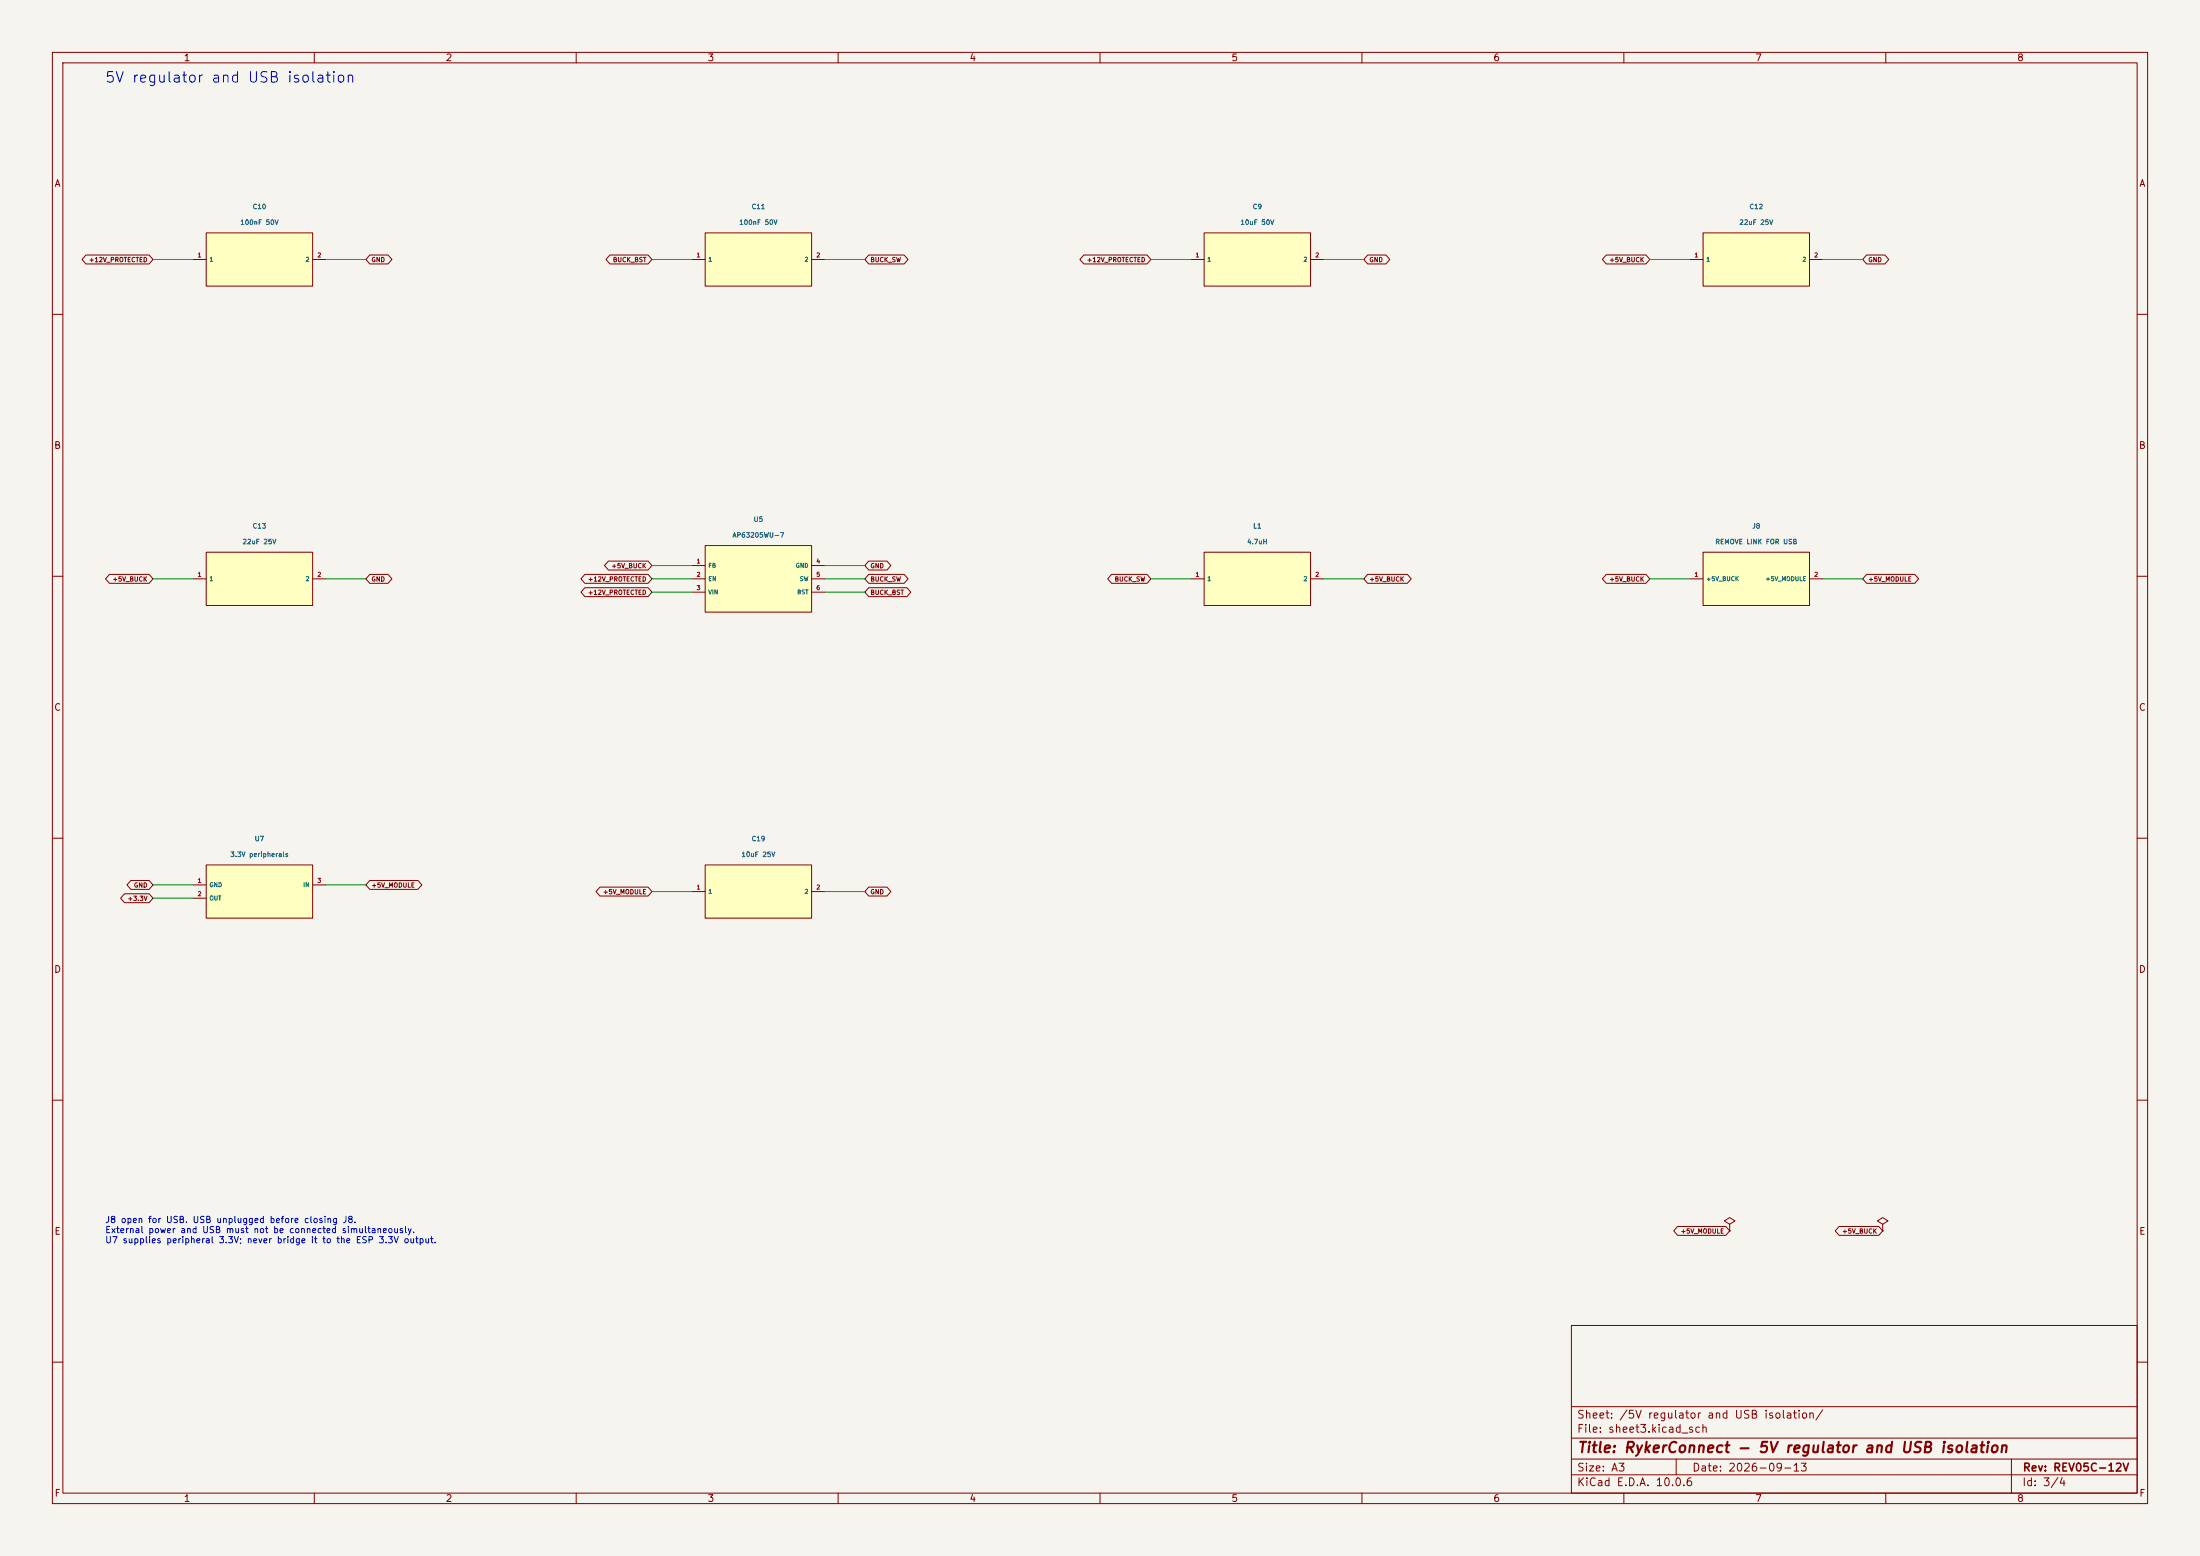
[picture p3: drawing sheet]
(kicad_sch
 (version 20250114)
 (generator "eeschema")
 (paper "A3")
 (title_block
  (title "RykerConnect - 5V regulator and USB isolation")
  (date "2026-09-13")
  (rev "REV05C-12V"))
 (lib_symbols
  (symbol "RykerConnect:C10"
   (pin_names
    (offset 0.5)) (in_bom yes) (on_board yes)
   (property "Reference" "C10" (at 0 10.08 0) (effects (font (size 0.9 0.9))))
   (property "Value" "100nF 50V" (at 0 7.08 0) (effects (font (size 0.9 0.9))))
   (symbol "C10_0_1"
    (rectangle (start -10.16 5.08) (end 10.16 -5.08) (stroke (width 0) (type default)) (fill (type background))))
   (symbol "C10_1_1"
    (pin passive line (at -12.7 0.0 0) (length 2.54) (name "1" (effects (font (size 0.8 0.8)))) (number "1" (effects (font (size 0.8 0.8)))))
    (pin passive line (at 12.7 0.0 180) (length 2.54) (name "2" (effects (font (size 0.8 0.8)))) (number "2" (effects (font (size 0.8 0.8)))))))
  (symbol "RykerConnect:C11"
   (pin_names
    (offset 0.5)) (in_bom yes) (on_board yes)
   (property "Reference" "C11" (at 0 10.08 0) (effects (font (size 0.9 0.9))))
   (property "Value" "100nF 50V" (at 0 7.08 0) (effects (font (size 0.9 0.9))))
   (symbol "C11_0_1"
    (rectangle (start -10.16 5.08) (end 10.16 -5.08) (stroke (width 0) (type default)) (fill (type background))))
   (symbol "C11_1_1"
    (pin passive line (at -12.7 0.0 0) (length 2.54) (name "1" (effects (font (size 0.8 0.8)))) (number "1" (effects (font (size 0.8 0.8)))))
    (pin passive line (at 12.7 0.0 180) (length 2.54) (name "2" (effects (font (size 0.8 0.8)))) (number "2" (effects (font (size 0.8 0.8)))))))
  (symbol "RykerConnect:C9"
   (pin_names
    (offset 0.5)) (in_bom yes) (on_board yes)
   (property "Reference" "C9" (at 0 10.08 0) (effects (font (size 0.9 0.9))))
   (property "Value" "10uF 50V" (at 0 7.08 0) (effects (font (size 0.9 0.9))))
   (symbol "C9_0_1"
    (rectangle (start -10.16 5.08) (end 10.16 -5.08) (stroke (width 0) (type default)) (fill (type background))))
   (symbol "C9_1_1"
    (pin passive line (at -12.7 0.0 0) (length 2.54) (name "1" (effects (font (size 0.8 0.8)))) (number "1" (effects (font (size 0.8 0.8)))))
    (pin passive line (at 12.7 0.0 180) (length 2.54) (name "2" (effects (font (size 0.8 0.8)))) (number "2" (effects (font (size 0.8 0.8)))))))
  (symbol "RykerConnect:C12"
   (pin_names
    (offset 0.5)) (in_bom yes) (on_board yes)
   (property "Reference" "C12" (at 0 10.08 0) (effects (font (size 0.9 0.9))))
   (property "Value" "22uF 25V" (at 0 7.08 0) (effects (font (size 0.9 0.9))))
   (symbol "C12_0_1"
    (rectangle (start -10.16 5.08) (end 10.16 -5.08) (stroke (width 0) (type default)) (fill (type background))))
   (symbol "C12_1_1"
    (pin passive line (at -12.7 0.0 0) (length 2.54) (name "1" (effects (font (size 0.8 0.8)))) (number "1" (effects (font (size 0.8 0.8)))))
    (pin passive line (at 12.7 0.0 180) (length 2.54) (name "2" (effects (font (size 0.8 0.8)))) (number "2" (effects (font (size 0.8 0.8)))))))
  (symbol "RykerConnect:C13"
   (pin_names
    (offset 0.5)) (in_bom yes) (on_board yes)
   (property "Reference" "C13" (at 0 10.08 0) (effects (font (size 0.9 0.9))))
   (property "Value" "22uF 25V" (at 0 7.08 0) (effects (font (size 0.9 0.9))))
   (symbol "C13_0_1"
    (rectangle (start -10.16 5.08) (end 10.16 -5.08) (stroke (width 0) (type default)) (fill (type background))))
   (symbol "C13_1_1"
    (pin passive line (at -12.7 0.0 0) (length 2.54) (name "1" (effects (font (size 0.8 0.8)))) (number "1" (effects (font (size 0.8 0.8)))))
    (pin passive line (at 12.7 0.0 180) (length 2.54) (name "2" (effects (font (size 0.8 0.8)))) (number "2" (effects (font (size 0.8 0.8)))))))
  (symbol "RykerConnect:U5"
   (pin_names
    (offset 0.5)) (in_bom yes) (on_board yes)
   (property "Reference" "U5" (at 0 11.35 0) (effects (font (size 0.9 0.9))))
   (property "Value" "AP63205WU-7" (at 0 8.35 0) (effects (font (size 0.9 0.9))))
   (symbol "U5_0_1"
    (rectangle (start -10.16 6.35) (end 10.16 -6.35) (stroke (width 0) (type default)) (fill (type background))))
   (symbol "U5_1_1"
    (pin input line (at -12.7 2.54 0) (length 2.54) (name "FB" (effects (font (size 0.8 0.8)))) (number "1" (effects (font (size 0.8 0.8)))))
    (pin input line (at -12.7 0.0 0) (length 2.54) (name "EN" (effects (font (size 0.8 0.8)))) (number "2" (effects (font (size 0.8 0.8)))))
    (pin power_in line (at -12.7 -2.54 0) (length 2.54) (name "VIN" (effects (font (size 0.8 0.8)))) (number "3" (effects (font (size 0.8 0.8)))))
    (pin power_in line (at 12.7 2.54 180) (length 2.54) (name "GND" (effects (font (size 0.8 0.8)))) (number "4" (effects (font (size 0.8 0.8)))))
    (pin output line (at 12.7 0.0 180) (length 2.54) (name "SW" (effects (font (size 0.8 0.8)))) (number "5" (effects (font (size 0.8 0.8)))))
    (pin passive line (at 12.7 -2.54 180) (length 2.54) (name "BST" (effects (font (size 0.8 0.8)))) (number "6" (effects (font (size 0.8 0.8)))))))
  (symbol "RykerConnect:L1"
   (pin_names
    (offset 0.5)) (in_bom yes) (on_board yes)
   (property "Reference" "L1" (at 0 10.08 0) (effects (font (size 0.9 0.9))))
   (property "Value" "4.7uH" (at 0 7.08 0) (effects (font (size 0.9 0.9))))
   (symbol "L1_0_1"
    (rectangle (start -10.16 5.08) (end 10.16 -5.08) (stroke (width 0) (type default)) (fill (type background))))
   (symbol "L1_1_1"
    (pin passive line (at -12.7 0.0 0) (length 2.54) (name "1" (effects (font (size 0.8 0.8)))) (number "1" (effects (font (size 0.8 0.8)))))
    (pin passive line (at 12.7 0.0 180) (length 2.54) (name "2" (effects (font (size 0.8 0.8)))) (number "2" (effects (font (size 0.8 0.8)))))))
  (symbol "RykerConnect:J8"
   (pin_names
    (offset 0.5)) (in_bom yes) (on_board yes)
   (property "Reference" "J8" (at 0 10.08 0) (effects (font (size 0.9 0.9))))
   (property "Value" "REMOVE LINK FOR USB" (at 0 7.08 0) (effects (font (size 0.9 0.9))))
   (symbol "J8_0_1"
    (rectangle (start -10.16 5.08) (end 10.16 -5.08) (stroke (width 0) (type default)) (fill (type background))))
   (symbol "J8_1_1"
    (pin passive line (at -12.7 0.0 0) (length 2.54) (name "+5V_BUCK" (effects (font (size 0.8 0.8)))) (number "1" (effects (font (size 0.8 0.8)))))
    (pin passive line (at 12.7 0.0 180) (length 2.54) (name "+5V_MODULE" (effects (font (size 0.8 0.8)))) (number "2" (effects (font (size 0.8 0.8)))))))
  (symbol "RykerConnect:U7"
   (pin_names
    (offset 0.5)) (in_bom yes) (on_board yes)
   (property "Reference" "U7" (at 0 10.08 0) (effects (font (size 0.9 0.9))))
   (property "Value" "3.3V peripherals" (at 0 7.08 0) (effects (font (size 0.9 0.9))))
   (symbol "U7_0_1"
    (rectangle (start -10.16 5.08) (end 10.16 -5.08) (stroke (width 0) (type default)) (fill (type background))))
   (symbol "U7_1_1"
    (pin power_in line (at -12.7 1.27 0) (length 2.54) (name "GND" (effects (font (size 0.8 0.8)))) (number "1" (effects (font (size 0.8 0.8)))))
    (pin power_out line (at -12.7 -1.27 0) (length 2.54) (name "OUT" (effects (font (size 0.8 0.8)))) (number "2" (effects (font (size 0.8 0.8)))))
    (pin power_in line (at 12.7 1.27 180) (length 2.54) (name "IN" (effects (font (size 0.8 0.8)))) (number "3" (effects (font (size 0.8 0.8)))))))
  (symbol "RykerConnect:C19"
   (pin_names
    (offset 0.5)) (in_bom yes) (on_board yes)
   (property "Reference" "C19" (at 0 10.08 0) (effects (font (size 0.9 0.9))))
   (property "Value" "10uF 25V" (at 0 7.08 0) (effects (font (size 0.9 0.9))))
   (symbol "C19_0_1"
    (rectangle (start -10.16 5.08) (end 10.16 -5.08) (stroke (width 0) (type default)) (fill (type background))))
   (symbol "C19_1_1"
    (pin passive line (at -12.7 0.0 0) (length 2.54) (name "1" (effects (font (size 0.8 0.8)))) (number "1" (effects (font (size 0.8 0.8)))))
    (pin passive line (at 12.7 0.0 180) (length 2.54) (name "2" (effects (font (size 0.8 0.8)))) (number "2" (effects (font (size 0.8 0.8)))))))
  (symbol "power:PWR_FLAG"
   (power global)
   (pin_numbers (hide yes))
   (pin_names
    (offset 0) (hide yes)) (exclude_from_sim no) (in_bom yes) (on_board yes)
   (in_pos_files yes)
   (duplicate_pin_numbers_are_jumpers no)
   (property "Reference" "#FLG" (at 0 1.905 0) (show_name no) (do_not_autoplace no) (hide yes) (effects (font (size 1.27 1.27))))
   (property "Value" "PWR_FLAG" (at 0 3.81 0) (show_name no) (do_not_autoplace no) (effects (font (size 1.27 1.27))))
   (property "Footprint" "" (at 0 0 0) (show_name no) (do_not_autoplace no) (hide yes) (effects (font (size 1.27 1.27))))
   (property "Datasheet" "" (at 0 0 0) (show_name no) (do_not_autoplace no) (hide yes) (effects (font (size 1.27 1.27))))
   (property "Description" "Special symbol for telling ERC where power comes from" (at 0 0 0) (show_name no) (do_not_autoplace no) (hide yes) (effects (font (size 1.27 1.27))))
   (symbol "PWR_FLAG_0_0"
    (pin power_out line (at 0 0 90) (length 0) (name "" (effects (font (size 1.27 1.27)))) (number "1" (effects (font (size 1.27 1.27))))))
   (symbol "PWR_FLAG_0_1"
    (polyline (pts (xy 0 0) (xy 0 1.27) (xy -1.016 1.905) (xy 0 2.54) (xy 1.016 1.905) (xy 0 1.27)) (stroke (width 0) (type default)) (fill (type none))))
   (embedded_fonts no)))
 (text "5V regulator and USB isolation"
  (at 20 15 0)
  (effects (font (size 2 2)) (justify left)))
 (wire
  (pts (xy 36.83 49.53) (xy 29.21 49.53))
  (stroke (width 0) (type default)))
 (global_label "+12V_PROTECTED"
  (shape bidirectional)
  (at 29.21 49.53 180)
  (effects (font (size 0.85 0.85)) (justify right)))
 (wire
  (pts (xy 62.23 49.53) (xy 69.85 49.53))
  (stroke (width 0) (type default)))
 (global_label "GND"
  (shape bidirectional)
  (at 69.85 49.53 0)
  (effects (font (size 0.85 0.85)) (justify left)))
 (symbol
  (lib_id "RykerConnect:C10")
  (at 49.53 49.53 0)
  (unit 1)
  (in_bom yes)
  (on_board yes)
  (dnp no)
  (property "Reference" "C10" (at 49.53 39.45 0) (effects (font (size 0.9 0.9))))
  (property "Value" "100nF 50V" (at 49.53 42.45 0) (effects (font (size 0.9 0.9))))
  (property "Footprint" "RykerConnect:C10_C_0603_1608Metric" (at 49.53 49.53 0) (effects (font (size 0.9 0.9)) (hide yes)))
  (property "MPN" "CC0603KRX7R9BB104" (at 49.53 49.53 0) (effects (font (size 0.9 0.9)) (hide yes)))
  (property "LCSC" "C14663" (at 49.53 49.53 0) (effects (font (size 0.9 0.9)) (hide yes))))
 (wire
  (pts (xy 132.08 49.53) (xy 124.46 49.53))
  (stroke (width 0) (type default)))
 (global_label "BUCK_BST"
  (shape bidirectional)
  (at 124.46 49.53 180)
  (effects (font (size 0.85 0.85)) (justify right)))
 (wire
  (pts (xy 157.48 49.53) (xy 165.1 49.53))
  (stroke (width 0) (type default)))
 (global_label "BUCK_SW"
  (shape bidirectional)
  (at 165.1 49.53 0)
  (effects (font (size 0.85 0.85)) (justify left)))
 (symbol
  (lib_id "RykerConnect:C11")
  (at 144.78 49.53 0)
  (unit 1)
  (in_bom yes)
  (on_board yes)
  (dnp no)
  (property "Reference" "C11" (at 144.78 39.45 0) (effects (font (size 0.9 0.9))))
  (property "Value" "100nF 50V" (at 144.78 42.45 0) (effects (font (size 0.9 0.9))))
  (property "Footprint" "RykerConnect:C11_C_0603_1608Metric" (at 144.78 49.53 0) (effects (font (size 0.9 0.9)) (hide yes)))
  (property "MPN" "CC0603KRX7R9BB104" (at 144.78 49.53 0) (effects (font (size 0.9 0.9)) (hide yes)))
  (property "LCSC" "C14663" (at 144.78 49.53 0) (effects (font (size 0.9 0.9)) (hide yes))))
 (wire
  (pts (xy 227.33 49.53) (xy 219.71 49.53))
  (stroke (width 0) (type default)))
 (global_label "+12V_PROTECTED"
  (shape bidirectional)
  (at 219.71 49.53 180)
  (effects (font (size 0.85 0.85)) (justify right)))
 (wire
  (pts (xy 252.73 49.53) (xy 260.35 49.53))
  (stroke (width 0) (type default)))
 (global_label "GND"
  (shape bidirectional)
  (at 260.35 49.53 0)
  (effects (font (size 0.85 0.85)) (justify left)))
 (symbol
  (lib_id "RykerConnect:C9")
  (at 240.03 49.53 0)
  (unit 1)
  (in_bom yes)
  (on_board yes)
  (dnp no)
  (property "Reference" "C9" (at 240.03 39.45 0) (effects (font (size 0.9 0.9))))
  (property "Value" "10uF 50V" (at 240.03 42.45 0) (effects (font (size 0.9 0.9))))
  (property "Footprint" "RykerConnect:C9_C_1206_3216Metric" (at 240.03 49.53 0) (effects (font (size 0.9 0.9)) (hide yes)))
  (property "MPN" "CL31A106KBHNNNE" (at 240.03 49.53 0) (effects (font (size 0.9 0.9)) (hide yes)))
  (property "LCSC" "C13585" (at 240.03 49.53 0) (effects (font (size 0.9 0.9)) (hide yes))))
 (wire
  (pts (xy 322.58 49.53) (xy 314.96 49.53))
  (stroke (width 0) (type default)))
 (global_label "+5V_BUCK"
  (shape bidirectional)
  (at 314.96 49.53 180)
  (effects (font (size 0.85 0.85)) (justify right)))
 (wire
  (pts (xy 347.98 49.53) (xy 355.6 49.53))
  (stroke (width 0) (type default)))
 (global_label "GND"
  (shape bidirectional)
  (at 355.6 49.53 0)
  (effects (font (size 0.85 0.85)) (justify left)))
 (symbol
  (lib_id "RykerConnect:C12")
  (at 335.28 49.53 0)
  (unit 1)
  (in_bom yes)
  (on_board yes)
  (dnp no)
  (property "Reference" "C12" (at 335.28 39.45 0) (effects (font (size 0.9 0.9))))
  (property "Value" "22uF 25V" (at 335.28 42.45 0) (effects (font (size 0.9 0.9))))
  (property "Footprint" "RykerConnect:C12_C_0805_2012Metric" (at 335.28 49.53 0) (effects (font (size 0.9 0.9)) (hide yes)))
  (property "MPN" "CL21A226MAQNNNE" (at 335.28 49.53 0) (effects (font (size 0.9 0.9)) (hide yes)))
  (property "LCSC" "C45783" (at 335.28 49.53 0) (effects (font (size 0.9 0.9)) (hide yes))))
 (wire
  (pts (xy 36.83 110.49) (xy 29.21 110.49))
  (stroke (width 0) (type default)))
 (global_label "+5V_BUCK"
  (shape bidirectional)
  (at 29.21 110.49 180)
  (effects (font (size 0.85 0.85)) (justify right)))
 (wire
  (pts (xy 62.23 110.49) (xy 69.85 110.49))
  (stroke (width 0) (type default)))
 (global_label "GND"
  (shape bidirectional)
  (at 69.85 110.49 0)
  (effects (font (size 0.85 0.85)) (justify left)))
 (symbol
  (lib_id "RykerConnect:C13")
  (at 49.53 110.49 0)
  (unit 1)
  (in_bom yes)
  (on_board yes)
  (dnp no)
  (property "Reference" "C13" (at 49.53 100.41 0) (effects (font (size 0.9 0.9))))
  (property "Value" "22uF 25V" (at 49.53 103.41 0) (effects (font (size 0.9 0.9))))
  (property "Footprint" "RykerConnect:C13_C_0805_2012Metric" (at 49.53 110.49 0) (effects (font (size 0.9 0.9)) (hide yes)))
  (property "MPN" "CL21A226MAQNNNE" (at 49.53 110.49 0) (effects (font (size 0.9 0.9)) (hide yes)))
  (property "LCSC" "C45783" (at 49.53 110.49 0) (effects (font (size 0.9 0.9)) (hide yes))))
 (wire
  (pts (xy 132.08 107.95) (xy 124.46 107.95))
  (stroke (width 0) (type default)))
 (global_label "+5V_BUCK"
  (shape bidirectional)
  (at 124.46 107.95 180)
  (effects (font (size 0.85 0.85)) (justify right)))
 (wire
  (pts (xy 132.08 110.49) (xy 124.46 110.49))
  (stroke (width 0) (type default)))
 (global_label "+12V_PROTECTED"
  (shape bidirectional)
  (at 124.46 110.49 180)
  (effects (font (size 0.85 0.85)) (justify right)))
 (wire
  (pts (xy 132.08 113.03) (xy 124.46 113.03))
  (stroke (width 0) (type default)))
 (global_label "+12V_PROTECTED"
  (shape bidirectional)
  (at 124.46 113.03 180)
  (effects (font (size 0.85 0.85)) (justify right)))
 (wire
  (pts (xy 157.48 107.95) (xy 165.1 107.95))
  (stroke (width 0) (type default)))
 (global_label "GND"
  (shape bidirectional)
  (at 165.1 107.95 0)
  (effects (font (size 0.85 0.85)) (justify left)))
 (wire
  (pts (xy 157.48 110.49) (xy 165.1 110.49))
  (stroke (width 0) (type default)))
 (global_label "BUCK_SW"
  (shape bidirectional)
  (at 165.1 110.49 0)
  (effects (font (size 0.85 0.85)) (justify left)))
 (wire
  (pts (xy 157.48 113.03) (xy 165.1 113.03))
  (stroke (width 0) (type default)))
 (global_label "BUCK_BST"
  (shape bidirectional)
  (at 165.1 113.03 0)
  (effects (font (size 0.85 0.85)) (justify left)))
 (symbol
  (lib_id "RykerConnect:U5")
  (at 144.78 110.49 0)
  (unit 1)
  (in_bom yes)
  (on_board yes)
  (dnp no)
  (property "Reference" "U5" (at 144.78 99.14 0) (effects (font (size 0.9 0.9))))
  (property "Value" "AP63205WU-7" (at 144.78 102.14 0) (effects (font (size 0.9 0.9))))
  (property "Footprint" "RykerConnect:U5_TSOT-23-6" (at 144.78 110.49 0) (effects (font (size 0.9 0.9)) (hide yes)))
  (property "MPN" "AP63205WU-7" (at 144.78 110.49 0) (effects (font (size 0.9 0.9)) (hide yes)))
  (property "LCSC" "C2071056" (at 144.78 110.49 0) (effects (font (size 0.9 0.9)) (hide yes))))
 (wire
  (pts (xy 227.33 110.49) (xy 219.71 110.49))
  (stroke (width 0) (type default)))
 (global_label "BUCK_SW"
  (shape bidirectional)
  (at 219.71 110.49 180)
  (effects (font (size 0.85 0.85)) (justify right)))
 (wire
  (pts (xy 252.73 110.49) (xy 260.35 110.49))
  (stroke (width 0) (type default)))
 (global_label "+5V_BUCK"
  (shape bidirectional)
  (at 260.35 110.49 0)
  (effects (font (size 0.85 0.85)) (justify left)))
 (symbol
  (lib_id "RykerConnect:L1")
  (at 240.03 110.49 0)
  (unit 1)
  (in_bom yes)
  (on_board yes)
  (dnp no)
  (property "Reference" "L1" (at 240.03 100.41 0) (effects (font (size 0.9 0.9))))
  (property "Value" "4.7uH" (at 240.03 103.41 0) (effects (font (size 0.9 0.9))))
  (property "Footprint" "RykerConnect:L1_L1_MWSA0603S" (at 240.03 110.49 0) (effects (font (size 0.9 0.9)) (hide yes)))
  (property "MPN" "MWSA0603S-4R7MT" (at 240.03 110.49 0) (effects (font (size 0.9 0.9)) (hide yes)))
  (property "LCSC" "C408447" (at 240.03 110.49 0) (effects (font (size 0.9 0.9)) (hide yes))))
 (wire
  (pts (xy 322.58 110.49) (xy 314.96 110.49))
  (stroke (width 0) (type default)))
 (global_label "+5V_BUCK"
  (shape bidirectional)
  (at 314.96 110.49 180)
  (effects (font (size 0.85 0.85)) (justify right)))
 (wire
  (pts (xy 347.98 110.49) (xy 355.6 110.49))
  (stroke (width 0) (type default)))
 (global_label "+5V_MODULE"
  (shape bidirectional)
  (at 355.6 110.49 0)
  (effects (font (size 0.85 0.85)) (justify left)))
 (symbol
  (lib_id "RykerConnect:J8")
  (at 335.28 110.49 0)
  (unit 1)
  (in_bom yes)
  (on_board yes)
  (dnp no)
  (property "Reference" "J8" (at 335.28 100.41 0) (effects (font (size 0.9 0.9))))
  (property "Value" "REMOVE LINK FOR USB" (at 335.28 103.41 0) (effects (font (size 0.9 0.9))))
  (property "Footprint" "RykerConnect:J8_PinHeader_1x02_P2.54mm_Vertical" (at 335.28 110.49 0) (effects (font (size 0.9 0.9)) (hide yes)))
  (property "MPN" "5AML4-11560-102-W0" (at 335.28 110.49 0) (effects (font (size 0.9 0.9)) (hide yes)))
  (property "LCSC" "C29780898" (at 335.28 110.49 0) (effects (font (size 0.9 0.9)) (hide yes))))
 (wire
  (pts (xy 36.83 168.91) (xy 29.21 168.91))
  (stroke (width 0) (type default)))
 (global_label "GND"
  (shape bidirectional)
  (at 29.21 168.91 180)
  (effects (font (size 0.85 0.85)) (justify right)))
 (wire
  (pts (xy 36.83 171.45) (xy 29.21 171.45))
  (stroke (width 0) (type default)))
 (global_label "+3.3V"
  (shape bidirectional)
  (at 29.21 171.45 180)
  (effects (font (size 0.85 0.85)) (justify right)))
 (wire
  (pts (xy 62.23 168.91) (xy 69.85 168.91))
  (stroke (width 0) (type default)))
 (global_label "+5V_MODULE"
  (shape bidirectional)
  (at 69.85 168.91 0)
  (effects (font (size 0.85 0.85)) (justify left)))
 (symbol
  (lib_id "RykerConnect:U7")
  (at 49.53 170.18 0)
  (unit 1)
  (in_bom yes)
  (on_board yes)
  (dnp no)
  (property "Reference" "U7" (at 49.53 160.1 0) (effects (font (size 0.9 0.9))))
  (property "Value" "3.3V peripherals" (at 49.53 163.1 0) (effects (font (size 0.9 0.9))))
  (property "Footprint" "RykerConnect:U7_SOT-223-3_TabPin2" (at 49.53 170.18 0) (effects (font (size 0.9 0.9)) (hide yes)))
  (property "MPN" "TLV1117LV33DCYR" (at 49.53 170.18 0) (effects (font (size 0.9 0.9)) (hide yes)))
  (property "LCSC" "C15578" (at 49.53 170.18 0) (effects (font (size 0.9 0.9)) (hide yes))))
 (wire
  (pts (xy 132.08 170.18) (xy 124.46 170.18))
  (stroke (width 0) (type default)))
 (global_label "+5V_MODULE"
  (shape bidirectional)
  (at 124.46 170.18 180)
  (effects (font (size 0.85 0.85)) (justify right)))
 (wire
  (pts (xy 157.48 170.18) (xy 165.1 170.18))
  (stroke (width 0) (type default)))
 (global_label "GND"
  (shape bidirectional)
  (at 165.1 170.18 0)
  (effects (font (size 0.85 0.85)) (justify left)))
 (symbol
  (lib_id "RykerConnect:C19")
  (at 144.78 170.18 0)
  (unit 1)
  (in_bom yes)
  (on_board yes)
  (dnp no)
  (property "Reference" "C19" (at 144.78 160.1 0) (effects (font (size 0.9 0.9))))
  (property "Value" "10uF 25V" (at 144.78 163.1 0) (effects (font (size 0.9 0.9))))
  (property "Footprint" "RykerConnect:C19_C_0603_1608Metric" (at 144.78 170.18 0) (effects (font (size 0.9 0.9)) (hide yes)))
  (property "MPN" "CL10A106MA8NRNC" (at 144.78 170.18 0) (effects (font (size 0.9 0.9)) (hide yes)))
  (property "LCSC" "C96446" (at 144.78 170.18 0) (effects (font (size 0.9 0.9)) (hide yes))))
 (text "J8 open for USB. USB unplugged before closing J8.\nExternal power and USB must not be connected simultaneously.\nU7 supplies peripheral 3.3V; never bridge it to the ESP 3.3V output."
  (at 20 235 0)
  (effects (font (size 1.2 1.2)) (justify left)))
 (symbol
  (lib_id "power:PWR_FLAG")
  (at 330.2 234.95 0)
  (unit 1)
  (in_bom no)
  (on_board yes)
  (dnp no)
  (property "Reference" "#FLG3330.2" (at 330.2 234.95 0) (effects (font (size 0.9 0.9)) (hide yes)))
  (property "Value" "PWR_FLAG" (at 330.2 234.95 0) (effects (font (size 0.9 0.9)) (hide yes))))
 (global_label "+5V_MODULE"
  (shape bidirectional)
  (at 330.2 234.95 180)
  (effects (font (size 0.85 0.85)) (justify right)))
 (symbol
  (lib_id "power:PWR_FLAG")
  (at 359.41 234.95 0)
  (unit 1)
  (in_bom no)
  (on_board yes)
  (dnp no)
  (property "Reference" "#FLG3359.41" (at 359.41 234.95 0) (effects (font (size 0.9 0.9)) (hide yes)))
  (property "Value" "PWR_FLAG" (at 359.41 234.95 0) (effects (font (size 0.9 0.9)) (hide yes))))
 (global_label "+5V_BUCK"
  (shape bidirectional)
  (at 359.41 234.95 180)
  (effects (font (size 0.85 0.85)) (justify right))))
